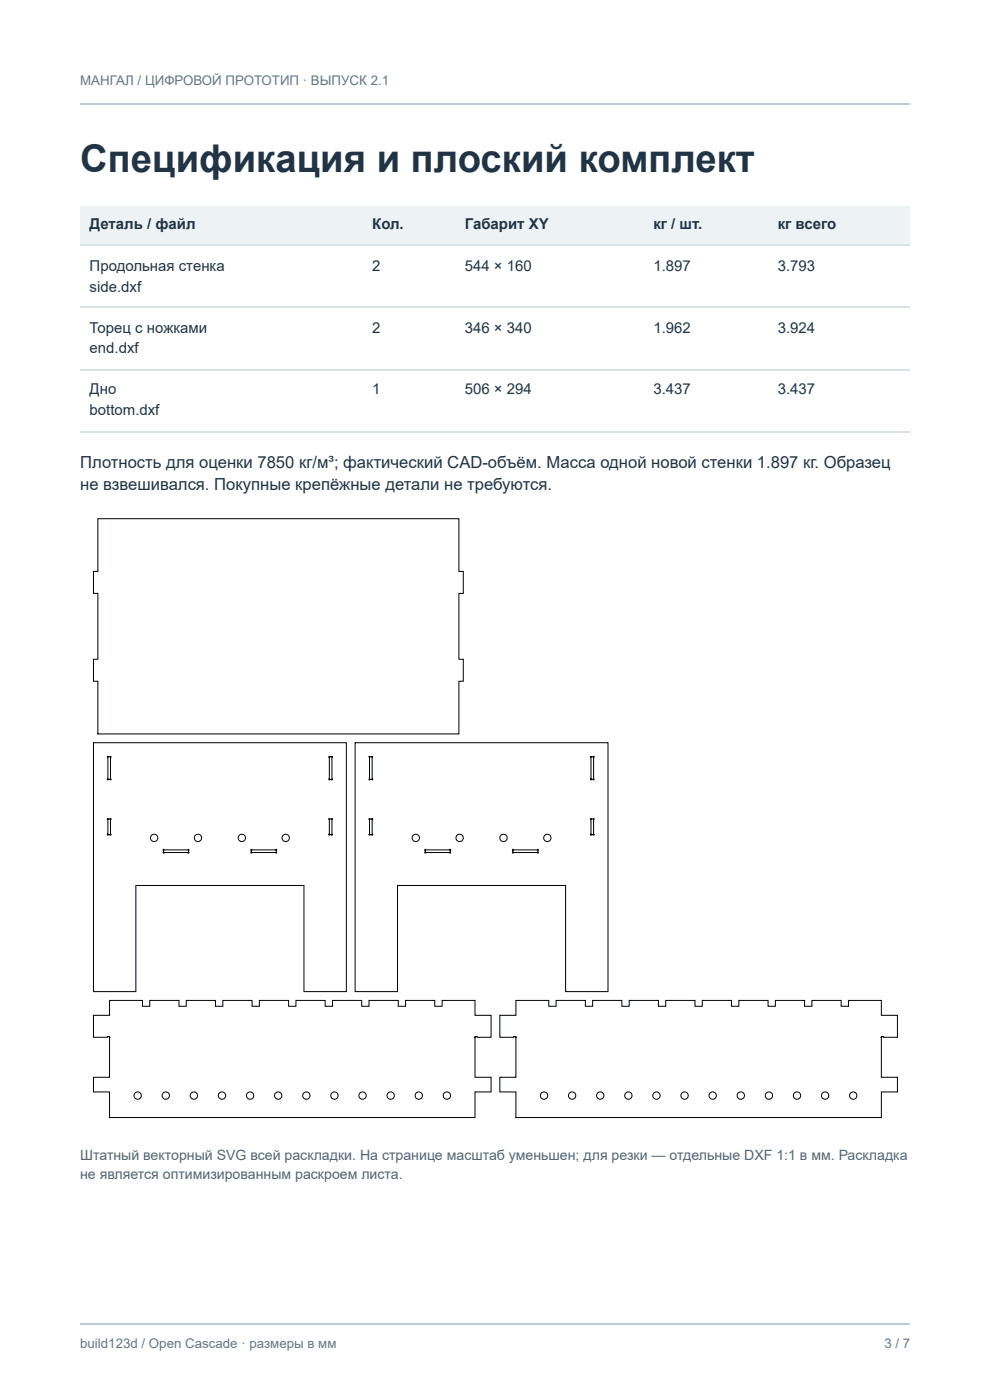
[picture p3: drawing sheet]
<svg xmlns="http://www.w3.org/2000/svg" width="210mm" height="297mm" viewBox="0 0 210 297" stroke-linecap="round" stroke-linejoin="round" font-family="sans-serif">
<path d="M16.9 22.1h176" fill="none" stroke="#bccbd6" stroke-width=".26"/>
<g fill="#edf2f5">
<path d="M16.9 43.7h60.1v8.4h-60.1z"/>
<path d="M77 43.7h19.6v8.4h-19.6z"/>
<path d="M96.6 43.7h39.9v8.4h-39.9z"/>
<path d="M136.5 43.7h26.5v8.4h-26.5z"/>
<path d="M163 43.7h29.9v8.4h-29.9z"/>
</g>
<path d="M16.9 52h176M16.9 65.2h176M16.9 78.4h176M16.9 91.7h176" fill="none" stroke="#d8e1e7" stroke-width=".26"/>
<g fill="none" stroke="#000" stroke-width=".21">
<path d="M20.7 110h76.6v11.2h.9v4.7h-.9v14h.9v4.6h-.9v11.2h-76.6v-11.2h-.9v-4.6h.9v-14h-.9v-4.7h.9zM19.8 157.6h53.6v52.8h-9v-22.5h-35.6v22.5h-9zM75.3 157.6h53.6v52.8h-9v-22.5h-35.6v22.5h-9zM22.8 173.7h.7l-.1 .2 .1 3.3-.7-.1 .1-.2zM22.8 160.5l.5 .1 .1-.1 .2 .1-.2 .1v4.5l.2 .1-.2 .2-.7-.2 .2-.1zM69.7 173.7h.8l-.1 .2v3.3l-.7-.1 .1-.2zM69.7 160.5l.6 .1 .1-.1 .1 .1-.1 .1v4.5l.1 .1-.1 .2-.7-.2 .1-.1zM78.3 173.7h.7l-.1 .2v3.3l-.7-.1 .1-.2zM78.3 160.5l.5 .1 .1-.1 .1 .1-.1 .1v4.5l.1 .1-.1 .2-.7-.2 .1-.1zM125.2 173.7h.8l-.2 .2 .1 3.3-.7-.1 .1-.2zM125.2 160.5l.5 .1 .1-.1 .2 .1-.2 .1v4.5l.2 .1-.2 .2-.6-.2 .1-.1zM34.6 180.2l5.2 .1 .2-.1 .1 .7-.1 .1-.2-.1h-5l-.1 .1-.1-.1 .1-.2z"/>
<path d="M53.2 180.2l5.2 .1 .2-.1 .1 .7-.1 .1-.2-.1h-5l-.1 .1-.1-.1 .1-.2zM90.1 180.2l5.2 .1 .1-.1 .2 .7-.2 .1-.1-.1h-5l-.1 .1-.2-.1 .2-.2zM108.7 180.2l5.2 .1 .1-.1 .2 .7-.2 .1-.1-.1h-5l-.1 .1-.2-.1 .2-.2zM19.8 215.4h3.4v-3.2h7v1.3h1.5v-1.3h6.2v1.3h1.6v-1.3h6.2v1.3h1.5v-1.3h6.2v1.3h1.6v-1.3h6.2v1.3h1.5v-1.3h6.2v1.3h1.6v-1.3h6.2v1.3h1.5v-1.3h6.2v1.3h1.6v-1.3h6.2v1.3h1.5v-1.3h7v3.2h3.4v4.7h-2.9l-.1-.2h-.3l-.1 .2v8.4h3.4v3.2h-3.4v5.4h-77.5v-5.4h-3.4v-3.2h3.4l.1-8.4-.1-.2h-.4l-.1 .2h-2.9zM106 215.4h3.4v-3.2h7v1.3h1.5v-1.3h6.2v1.3h1.5v-1.3h6.2v1.3h1.6v-1.3h6.2v1.3h1.5v-1.3h6.2v1.3h1.6v-1.3h6.2v1.3h1.5v-1.3h6.2v1.3h1.6v-1.3h6.2v1.3h1.5v-1.3h6.2v1.3h1.6v-1.3h7v3.2h3.4v4.7h-2.9l-.1-.2h-.4l-.1 .2 .1 8.4h3.4v3.2h-3.4v5.4h-77.5v-5.4h-3.4v-3.2h3.4v-8.4l-.1-.2h-.4v.2h-2.9z"/>
<circle cx="32.7" cy="177.8" r=".78"/>
<circle cx="42" cy="177.8" r=".78"/>
<circle cx="51.3" cy="177.8" r=".78"/>
<circle cx="60.6" cy="177.8" r=".78"/>
<circle cx="88.1" cy="177.8" r=".78"/>
<circle cx="97.4" cy="177.8" r=".78"/>
<circle cx="106.7" cy="177.8" r=".78"/>
<circle cx="116" cy="177.8" r=".78"/>
<circle cx="29.2" cy="232.4" r=".78"/>
<circle cx="35.1" cy="232.4" r=".78"/>
<circle cx="41.1" cy="232.4" r=".78"/>
<circle cx="47.1" cy="232.4" r=".78"/>
<circle cx="53" cy="232.4" r=".78"/>
<circle cx="59" cy="232.4" r=".78"/>
<circle cx="64.9" cy="232.4" r=".78"/>
<circle cx="70.9" cy="232.4" r=".78"/>
<circle cx="76.9" cy="232.4" r=".78"/>
<circle cx="82.8" cy="232.4" r=".78"/>
<circle cx="88.8" cy="232.4" r=".78"/>
<circle cx="94.7" cy="232.4" r=".78"/>
<circle cx="115.3" cy="232.4" r=".78"/>
<circle cx="121.3" cy="232.4" r=".78"/>
<circle cx="127.3" cy="232.4" r=".78"/>
<circle cx="133.2" cy="232.4" r=".78"/>
<circle cx="139.2" cy="232.4" r=".78"/>
<circle cx="145.1" cy="232.4" r=".78"/>
<circle cx="151.1" cy="232.4" r=".78"/>
<circle cx="157.1" cy="232.4" r=".78"/>
<circle cx="163" cy="232.4" r=".78"/>
<circle cx="169" cy="232.4" r=".78"/>
<circle cx="174.9" cy="232.4" r=".78"/>
<circle cx="180.9" cy="232.4" r=".78"/>
</g>
<path d="M16.9 280.9h176" fill="none" stroke="#bccbd6" stroke-width=".26"/>
<text font-size="8.1" fill="#213446" x="17" y="36.5">Спецификация и плоский комплект</text>
<g font-size="3.5" fill="#213446">
<text x="17" y="99.2">Плотность для оценки 7850 кг/м³; фактический CAD-объём. Масса одной новой стенки 1.897 кг. Образец</text>
<text x="17" y="104">не взвешивался. Покупные крепёжные детали не требуются.</text>
</g>
<g font-size="3.2" fill="#213446">
<text x="19" y="48.7">Деталь / файл</text>
<text x="78.9" y="48.7">Кол.</text>
<text x="98.5" y="48.7">Габарит XY</text>
<text x="138.5" y="48.7">кг / шт.</text>
<text x="164.9" y="48.7">кг всего</text>
<text x="19" y="57.4">Продольная стенка</text>
<text x="78.9" y="57.4">2</text>
<text x="98.5" y="57.4">544 × 160</text>
<text x="138.5" y="57.4">1.897</text>
<text x="164.9" y="57.4">3.793</text>
<text x="19" y="61.9">side.dxf</text>
<text x="19" y="70.6">Торец с ножками</text>
<text x="78.9" y="70.6">2</text>
<text x="98.5" y="70.6">346 × 340</text>
<text x="138.5" y="70.6">1.962</text>
<text x="164.9" y="70.6">3.924</text>
<text x="19" y="74.9">end.dxf</text>
<text x="19" y="83.6">Дно</text>
<text x="78.9" y="83.6">1</text>
<text x="98.5" y="83.6">506 × 294</text>
<text x="138.5" y="83.6">3.437</text>
<text x="164.9" y="83.6">3.437</text>
<text x="19" y="88.1">bottom.dxf</text>
</g>
<g font-size="3" fill="#526575">
<text x="17" y="246.1">Штатный векторный SVG всей раскладки. На странице масштаб уменьшен; для резки — отдельные DXF 1:1 в мм. Раскладка</text>
<text x="17" y="250">не является оптимизированным раскроем листа.</text>
</g>
<g font-size="2.8" fill="#627789">
<text x="17" y="18">МАНГАЛ / ЦИФРОВОЙ ПРОТОТИП · ВЫПУСК 2.1</text>
<text x="17" y="286">build123d / Open Cascade · размеры в мм</text>
<text x="187.5" y="286">3 / 7</text>
</g>
</svg>
